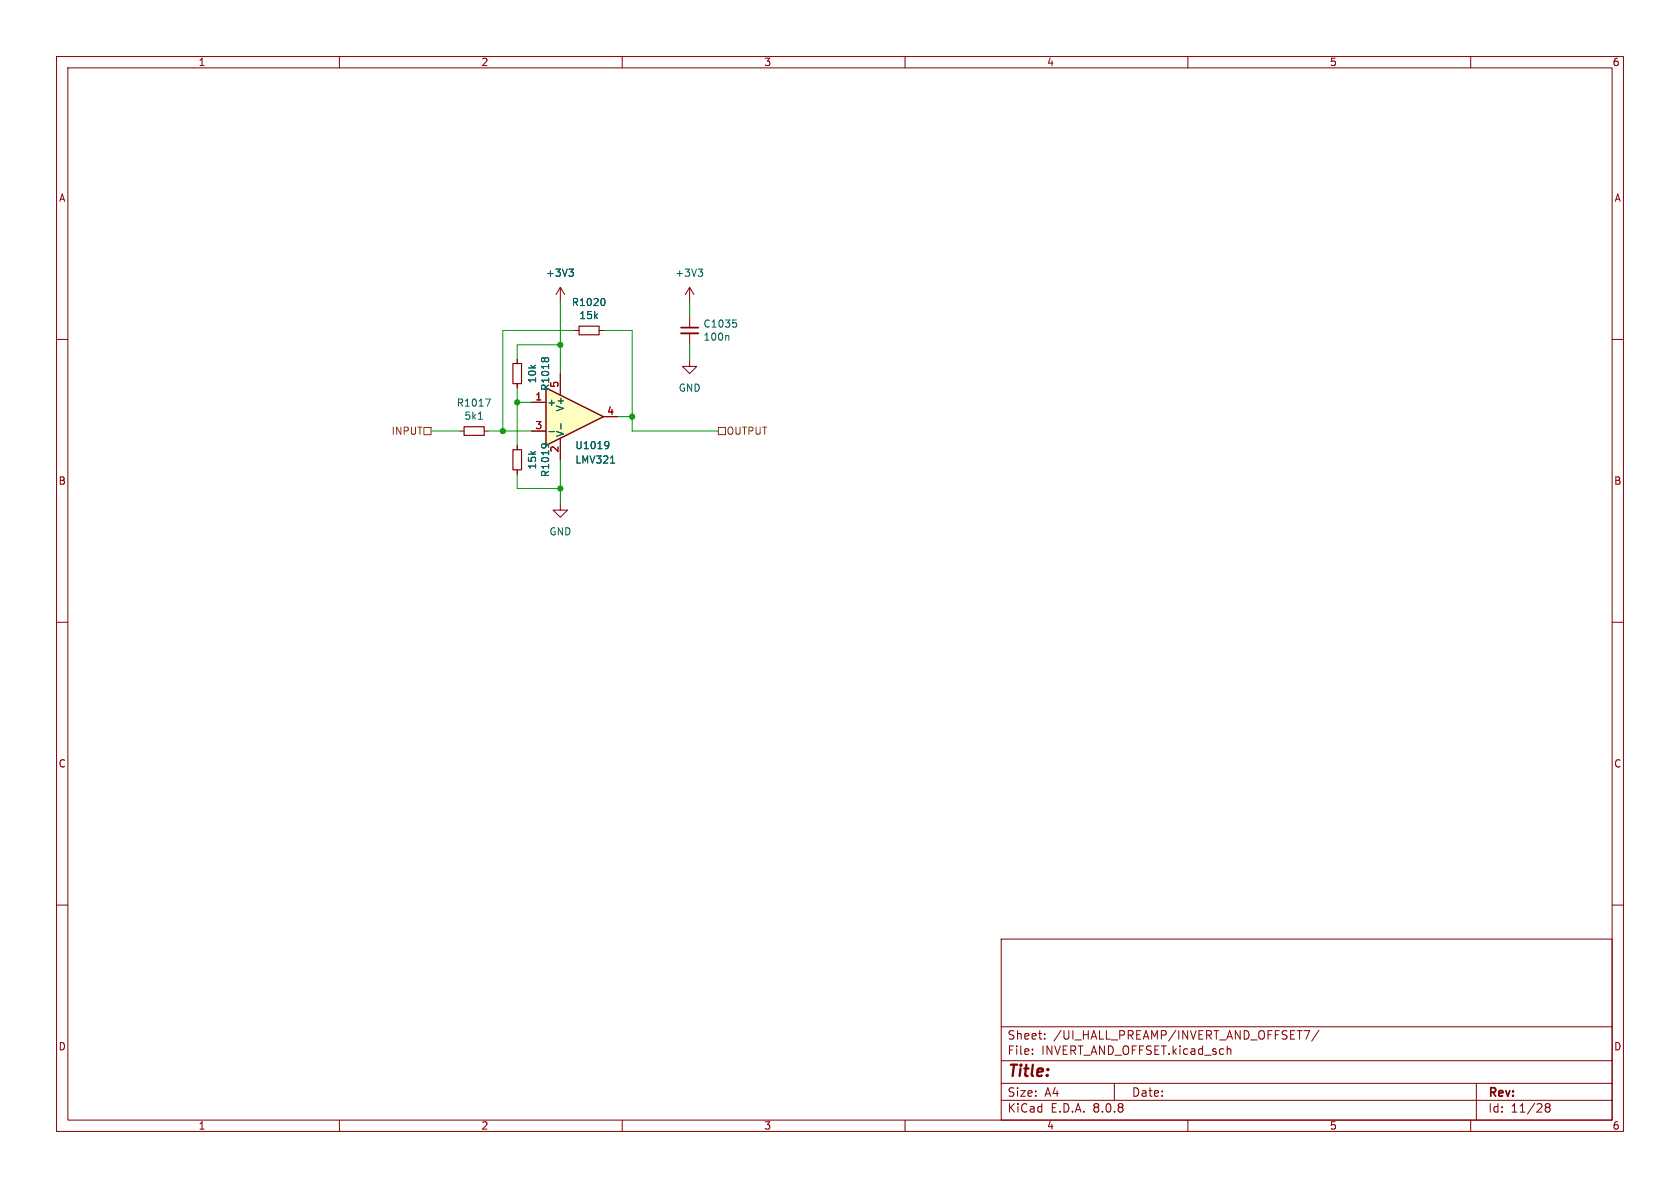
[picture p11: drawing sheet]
<svg xmlns="http://www.w3.org/2000/svg" width="297mm" height="210mm" viewBox="0 0 297 210" stroke-linecap="round" stroke-linejoin="round" font-family="sans-serif">
<g fill="none" stroke="#840000" stroke-width=".18">
<path d="M10 10h277v190h-277zM12 12h273v186h-273zM60 10v2M110 10v2M160 10v2M210 10v2M260 10v2M121.9 50.8l-.7 1.3M121.9 50.8v2.5M121.9 50.8l.8 1.3M10 60h2M285 60h2"/>
<path d="M10 110h2M285 110h2M10 160h2M177 166h108v32h-108zM285 160h2M60 198v2M110 198v2M160 198v2M177 194.5h108M177 191.5h108M177 187.5h108M177 181.5h108"/>
<path d="M182.5 186.3v.1M182.5 185.5v.1M184.7 183.6v.1M184.7 182.8v.1M197 191.5v3M210 198v2M217.2 185.4h.2l.2 .2v.8M230.5 182.2h1l-.6 1.5M233.2 182.1l-1.3 2M260 198v2M261 191.5v6.5M273.5 195.7l-.3-.2 .3-.4 .4 .1 .1 .2-.3 .3"/>
<path d="M273.5 195.7l-.3 .3v.5l.3 .1 .4-.1 .1-.2v-.4l-.3-.2M273.5 195.7h.2"/>
</g>
<path d="M123.4 47.6h.8l-.4 .5M124 48.1l.2 .2v.3l-.2 .2" fill="none" stroke="#006464" stroke-width=".18"/>
<path d="M96.5 68.6l10.2 5.1-10.2 5z" fill="#ffffc2"/>
<path d="M96.5 68.6l10.2 5.1-10.2 5z" fill="none" stroke="#840000" stroke-width=".25"/>
<g fill="none" stroke="#840000" stroke-width=".18">
<path d="M99.1 50.8v2.5M99.1 50.8l-.8 1.3M99.1 50.8l.7 1.3M101.6 58.4h.8M105.9 58.4h.8M121.9 55.9v2M121.9 58.9v2.1M81.3 76.2h.7M85.6 76.2h.8M91.4 63.5v.8M91.4 67.8v.8M91.4 78.7v.8"/>
<path d="M94 71.1h2.5M94 76.2h2.5M99.1 66v3.9M99.1 77.5v3.8M106.7 73.7h2.5M121.9 63.5v1.3h-1.3l1.3 1.2 1.3-1.2h-1.3M91.4 83.1v.7M99.1 88.9v1.3h-1.3l1.3 1.2 1.2-1.2h-1.2"/>
</g>
<g fill="none" stroke="#006464" stroke-width=".18">
<path d="M100.6 47.6h.8l-.5 .5M101.1 48.1l.3 .2v.3l-.3 .2M106.6 52.8a.79 .79 0 0 1 0 1.2M128.7 59.3l.1 .2v.6M129.6 56.6h.6M130 57l.2 .3v.3l-.2 .2M84.6 74.1h.7M85.8 70.5h.9l-.6 1.3M95.7 78.7l.1-.2a1.03 1.03 0 0 1 1.1 .2M95.7 63.5l.3-.3 .3 .3 .2-.3h.3l.2 .3M96.3 78.5l.2 .2M97 76.3h1"/>
<path d="M99.2 74.9v1M107.2 78l.4 .2a.84 .84 0 0 1-.3 1.1M107.6 78.6l-.2 .2h-.2M107.9 81.9h.8"/>
</g>
<path d="M120.4 58.9h3" fill="none" stroke="#840000" stroke-width=".33"/>
<path d="M120.4 57.9h3" fill="none" stroke="#840000" stroke-width=".3"/>
<path d="M102.4 57.7h3.5v1.5h-3.5zM82 75.4h3.6v1.6h-3.6zM90.7 79.5h1.5v3.6h-1.5zM90.7 64.3h1.5v3.5h-1.5z" fill="none" stroke="#840000" stroke-width=".2"/>
<path d="M74.9 75.6h1.3v1.2h-1.3zM127 75.6h1.3v1.2h-1.3z" fill="none" stroke="#725600" stroke-width=".18"/>
<g fill="none" stroke="#009600" stroke-width=".18">
<path d="M99.1 53.3v12.7M101.6 58.4h-12.7v17.8M106.7 58.4h5.1v17.8h15.2M121.9 53.3v2.6M76.2 76.2h5.1M86.4 76.2h7.6M91.4 68.6v10.1M91.4 71.1h2.6M99.1 61h-7.7v2.5M109.2 73.7h2.6M121.9 61v2.5M91.4 83.8v2.6h7.7"/>
<path d="M99.1 81.3v7.6"/>
</g>
<g fill="#009600" stroke="#009600" stroke-width=".18">
<circle cx="111.8" cy="73.7" r=".46"/>
<circle cx="99.1" cy="61" r=".46"/>
<circle cx="99.1" cy="86.4" r=".46"/>
<circle cx="91.4" cy="71.1" r=".46"/>
<circle cx="88.9" cy="76.2" r=".46"/>
</g>
<text font-size="2.8" fill="#840000" x="178" y="190.9">Title:</text>
<g font-size="2.1" fill="#840000">
<text x="178" y="184">Sheet:</text>
<text x="186.2" y="184">/UI_HALL_PREAMP/INVERT_AND_OFFSET7/</text>
<text x="178" y="186.7">File:</text>
<text x="184.1" y="186.7">INVERT_AND_OFFSET.kicad_sch</text>
<text x="178" y="196.9">KiCad</text>
<text x="178" y="194.1">Size:</text>
<text x="184.7" y="194.1">A4</text>
<text x="185.7" y="196.9">E.D.A.</text>
<text x="193.3" y="196.9">8.0.8</text>
<text x="200" y="194.1">Date:</text>
<text x="263" y="194.3">Rev:</text>
<text x="263" y="196.9">Id:</text>
<text x="267.1" y="196.9">11/28</text>
</g>
<g font-size="1.8" fill="#840000">
<text x="35" y="11.9">1</text>
<text x="85" y="11.9">2</text>
<text x="135" y="11.9">3</text>
<text x="185" y="11.9">4</text>
<text x="235" y="11.9">5</text>
<text x="285" y="11.9">6</text>
<text x="10.3" y="35.9">A</text>
<text x="285.3" y="35.9">A</text>
<text x="10.3" y="85.9">B</text>
<text x="285.3" y="85.9">B</text>
<text x="10.3" y="135.9">C</text>
<text x="285.3" y="135.9">C</text>
<text x="10.3" y="185.9">D</text>
<text x="285.3" y="185.9">D</text>
<text x="35" y="199.9">1</text>
<text x="85" y="199.9">2</text>
<text x="135" y="199.9">3</text>
<text x="185" y="199.9">4</text>
<text x="235" y="199.9">5</text>
<text x="285" y="199.9">6</text>
</g>
<g font-size="1.8" fill="#006464">
<text x="96.4" y="49.1">+3V3</text>
<text x="119.3" y="49.1">+3V3</text>
<text x="101" y="54.3">R1020</text>
<text x="102.3" y="56.6">15k</text>
<text x="124.3" y="58.1">C1035</text>
<text x="124.3" y="60.4">100n</text>
<text x="95" y="67.9" transform="rotate(-90 95 67.9)">10k</text>
<text x="96.6" y="72">+</text>
<text x="97.3" y="69.2" transform="rotate(-90 97.3 69.2)">R1018</text>
<text x="119.9" y="69.4">GND</text>
<text x="80.7" y="72.1">R1017</text>
<text x="82" y="74.4">5k1</text>
<text x="99.9" y="77.3" transform="rotate(-90 99.9 77.3)">V-</text>
<text x="99.9" y="72.8" transform="rotate(-90 99.9 72.8)">V+</text>
<text x="95" y="83.1" transform="rotate(-90 95 83.1)">15k</text>
<text x="98.8" y="80.1" transform="rotate(-90 98.8 80.1)">2</text>
<text x="101.6" y="79.6">U1019</text>
<text x="101.6" y="82.1">LMV321</text>
<text x="97.3" y="84.4" transform="rotate(-90 97.3 84.4)">R1019</text>
<text x="97" y="94.8">GND</text>
</g>
<g font-size="1.8" fill="#a90000">
<text x="94.5" y="70.9">1</text>
<text x="98.8" y="68.7" transform="rotate(-90 98.8 68.7)">5</text>
<text x="94.5" y="75.9">3</text>
<text x="107.2" y="73.4">4</text>
</g>
<g font-size="1.8" fill="#725600">
<text x="69.1" y="77.1">INPUT</text>
<text x="128.4" y="77.1">OUTPUT</text>
</g>
</svg>
